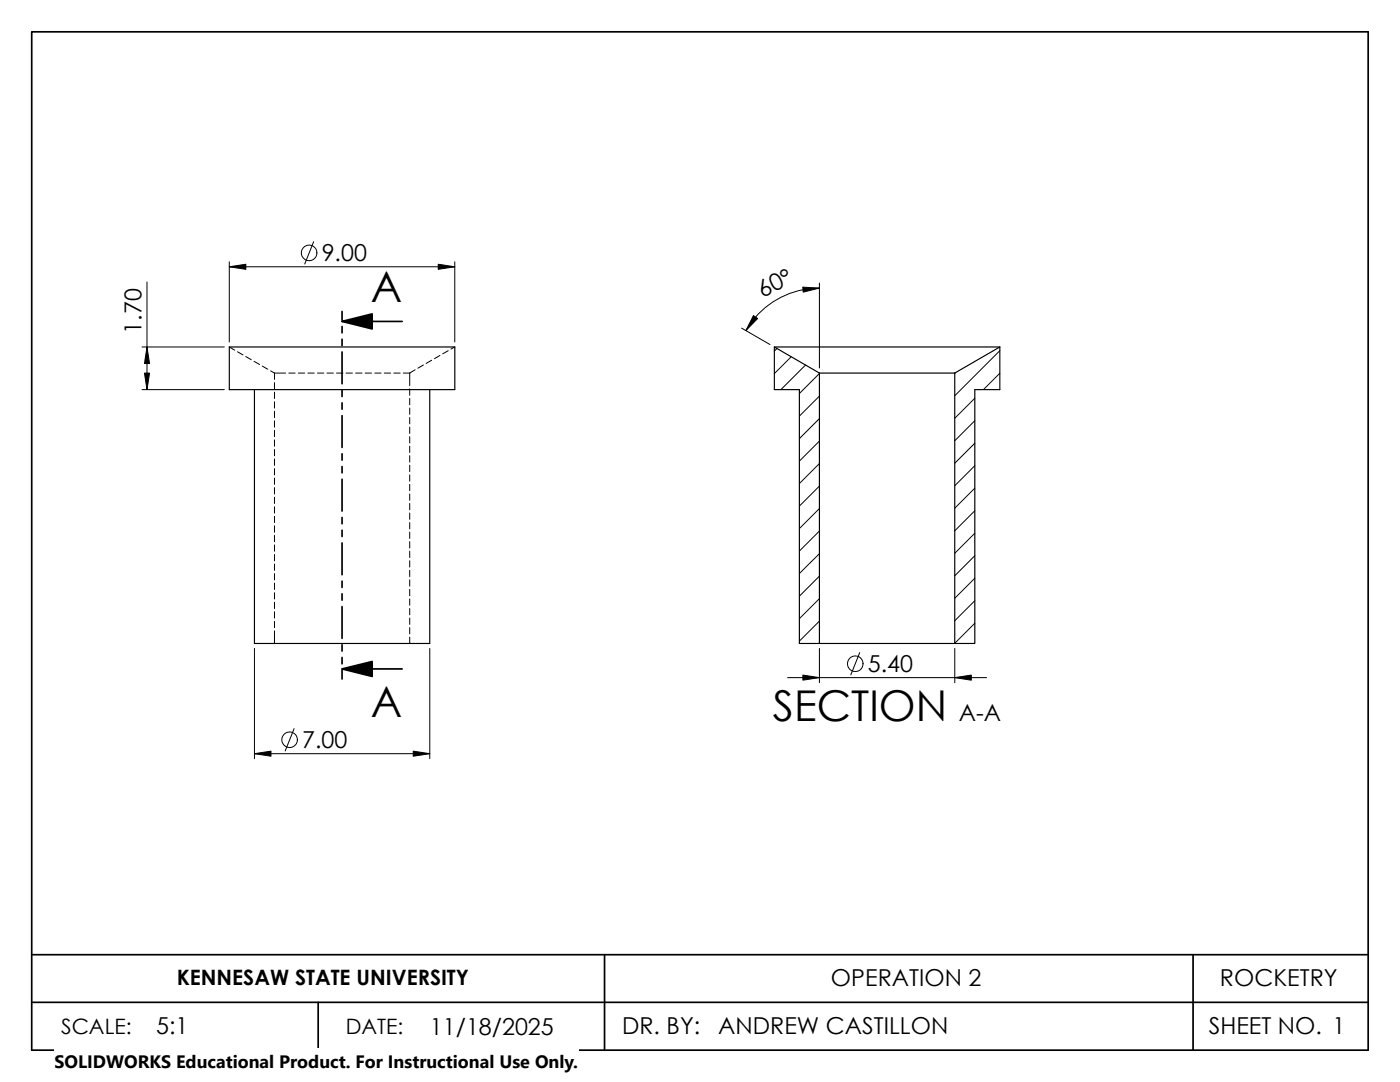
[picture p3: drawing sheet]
<svg xmlns="http://www.w3.org/2000/svg" width="279mm" height="216mm" viewBox="0 0 279 216" stroke-linecap="round" stroke-linejoin="round" font-family="sans-serif">
<g fill="none" stroke="#000" stroke-width=".34">
<path d="M6.3 6.3h266.7v203.2h-266.7zM68.3 62.1v1.8M68.3 65.2v1.2M68.3 67.7v1.3M68.3 70.2v6.4M68.3 77.9v1.2M68.3 64.1h12M68.3 80.4v1.3M68.3 82.9v6.4M68.3 90.6v1.2M68.3 93.1v1.3M68.3 95.6v6.4"/>
<path d="M68.3 103.3v1.2M68.3 105.8v1.3M68.3 108.3v6.4M68.3 116v1.2M68.3 118.5v1.3M68.3 121v6.4M68.3 128.7v1.2M68.3 131.2v1.3M68.3 133.7v1.8M68.3 133.5h12M6.3 190.5h266.8M120.6 190.5v19"/>
<path d="M238.1 190.5v19M6.3 200h266.7M63.5 200v9.5"/>
</g>
<g fill="none" stroke="#000" stroke-width=".2">
<path d="M29.3 56.3v21.4M45.8 53.2h45M45.8 52.2v16M62.6 48.2l-1.8 4.5M90.8 52.2v16M163.5 57.5a16.9 16.9 0 0 0-14.6 8.5M163.5 56.5v16.9M28.3 77.7h16.5M28.3 69.2h16.5M45.8 69.2l1 .7M47.4 70.2l1.1 .6M49 71.1l1.1 .7"/>
<path d="M50.7 72.1l1.1 .6M52.3 73l1.1 .7M54 74l.8 .4M54.8 74.4v1.3M54.8 76.3v1.3M54.8 78.3v1.2M54.8 74.4h2.2M57.6 74.4h1.3M59.5 74.4h1.3M61.4 74.4h1.3M63.4 74.4h1.2M65.3 74.4h1.2"/>
<path d="M67.2 74.4h1.2M69.1 74.4h1.2M71 74.4h1.2M72.9 74.4h1.2M74.8 74.4h1.3M76.7 74.4h1.3M78.6 74.4h1.3M80.5 74.4h1.3M81.8 74.4v2.6M81.8 77.6v1.3M81.8 79.5v1.3M82.8 73.8l-1 .6"/>
<path d="M84.5 72.8l-1.1 .7M86.1 71.9l-1.1 .6M87.8 70.9l-1.1 .7M89.5 70l-1.2 .6M90.8 69.2l-.8 .5M148 65.5l5.7 3.2M155.1 69.5l-.6 .6M157.9 71.2l-3.4 3.3M160.8 72.8l-4.9 4.9M163.5 74.5l-4 4M163.5 79l-4 4M190.6 74.4l-.1 .1"/>
<path d="M194.5 79.5l-4 4M199.5 70l-9 9M199.5 74.5l-3.2 3.2M54.8 80.2v1.2M54.8 82.1v1.2M54.8 84v1.2M54.8 85.9v1.2M54.8 87.8v1.2M54.8 89.7v1.3M54.8 91.6v1.3M54.8 93.5v1.3M54.8 95.4v1.3"/>
<path d="M54.8 97.3v1.3M54.8 99.2v1.3M81.8 81.4v1.3M81.8 83.3v1.3M81.8 85.2v1.3M81.8 87.1v1.3M81.8 89v1.3M81.8 90.9v1.3M81.8 92.8v1.3M81.8 94.7v1.3M81.8 96.6v1.3M81.8 98.6v1.2"/>
<path d="M163.5 83.5l-4 4M163.5 88l-4 4M163.5 92.5l-4 4M163.5 97l-4 4M194.5 83.9l-4 4M194.5 88.4l-4 4M194.5 92.9l-4 4M194.5 97.4l-4 4M54.8 101.1v1.3M54.8 103v1.3M54.8 104.9v1.3M54.8 106.8v1.3"/>
<path d="M54.8 108.7v1.3M54.8 110.6v1.3M54.8 112.5v1.3M54.8 114.4v1.3M54.8 116.4v1.2M54.8 118.3v1.2M81.8 100.5v1.2M81.8 102.4v1.2M81.8 104.3v1.2M81.8 106.2v1.2M81.8 108.1v1.2M81.8 110v1.3"/>
<path d="M81.8 111.9v1.3M81.8 113.8v1.3M81.8 115.7v1.3M81.8 117.6v1.3M81.8 119.5v1.3M163.5 101.5l-4 4M163.5 106l-4 4M163.5 110.5l-4 3.9M163.5 115l-4 4M163.5 119.4l-4 4M194.5 101.9l-4 4M194.5 106.4l-4 4"/>
<path d="M194.5 110.9l-4 4M194.5 115.4l-4 4M194.5 119.9l-4 4M50.8 129.4v22M54.8 125.9v2.5M54.8 120.2v1.2M54.8 122.1v1.2M54.8 124v1.2M81.8 121.4v1.3M81.8 123.3v1.3M81.8 125.2v1.3M81.8 127.1v1.3"/>
<path d="M85.8 129.4v22M157.2 135.2h39.7M163.5 123.9l-4 4M163.5 129.4v6.8M171.6 130.2l-1.8 4.5M190.5 129.4v6.8M194.5 124.4l-4 4M50.8 150.4h35M58.7 145.4l-1.8 4.4"/>
<circle cx="61.7" cy="50.5" r="1.55"/>
<circle cx="170.7" cy="132.4" r="1.56"/>
<circle cx="57.8" cy="147.6" r="1.55"/>
</g>
<path d="M45.8 69.2h45v8.5h-45zM85.8 77.7v50.7h-35v-50.7M154.5 69.2h45M163.5 74.4l-9-5.2v8.5h5v50.7h4M163.5 74.4h27M163.5 74.4v54h27M190.5 74.4v54M199.5 69.2v8.5h-5v50.7h-4M199.5 69.2l-9 5.2" fill="none" stroke="#000" stroke-width=".23"/>
<g fill="#000" stroke="#000" stroke-width=".2">
<path d="M45.8 53.2l3.3-.5v1z" fill-rule="evenodd"/>
<path d="M87.5 52.7l3.3 .5-3.3 .5z" fill-rule="evenodd"/>
<path d="M160.2 57.3l3.3 .2-3.2 .8z" fill-rule="evenodd"/>
<path d="M28.8 74.4h1l-.5 3.3z" fill-rule="evenodd"/>
<path d="M29.3 69.2l.5 3.3h-1z" fill-rule="evenodd"/>
<path d="M150.4 63l.8 .6-2.3 2.4z" fill-rule="evenodd"/>
<path d="M160.2 134.7l3.3 .5-3.3 .5z" fill-rule="evenodd"/>
<path d="M190.5 135.2l3.3-.5v1z" fill-rule="evenodd"/>
<path d="M50.8 150.4l3.3-.5v1z" fill-rule="evenodd"/>
<path d="M82.5 149.9l3.3 .5-3.3 .5z" fill-rule="evenodd"/>
</g>
<path d="M68.3 64.1l6-1.5v3zM68.3 133.5l6-1.5v3z" fill="#000" stroke="#000" stroke-width=".34"/>
<path d="M10.9 209.2h104.7v6.7h-104.7z" fill="#fff"/>
<g font-size="8.5">
<text x="74" y="60.3">A</text>
<text x="74" y="143.1">A</text>
<text x="154.3" y="143.8">SECTION</text>
</g>
<g font-size="4.7">
<text x="64.2" y="52.2">9.00</text>
<text x="152.2" y="59.5" transform="rotate(-26 152.2 59.5)">60°</text>
<text x="28.2" y="66.6" transform="rotate(-90 28.2 66.6)">1.70</text>
<text x="173.2" y="134.2">5.40</text>
<text x="191.4" y="143.8">A-A</text>
<text x="60.3" y="149.3">7.00</text>
<text x="165.8" y="196.8">OPERATION 2</text>
<text x="243.5" y="196.8">ROCKETRY</text>
<text x="31.2" y="206.3">5:1</text>
<text x="85.8" y="206.5">11/18/2025</text>
<text x="124.1" y="206.4">DR. BY:</text>
<text x="143.3" y="206.4">ANDREW CASTILLON</text>
<text x="241.2" y="206.4">SHEET NO. 1</text>
</g>
<g font-size="4.2">
<text x="35.3" y="196.6">KENNESAW STATE UNIVERSITY</text>
<text x="12.2" y="206.3">SCALE:</text>
<text x="69" y="206.3">DATE:</text>
</g>
<text font-size="3.6" x="10.9" y="213">SOLIDWORKS Educational Product. For Instructional Use Only.</text>
</svg>
